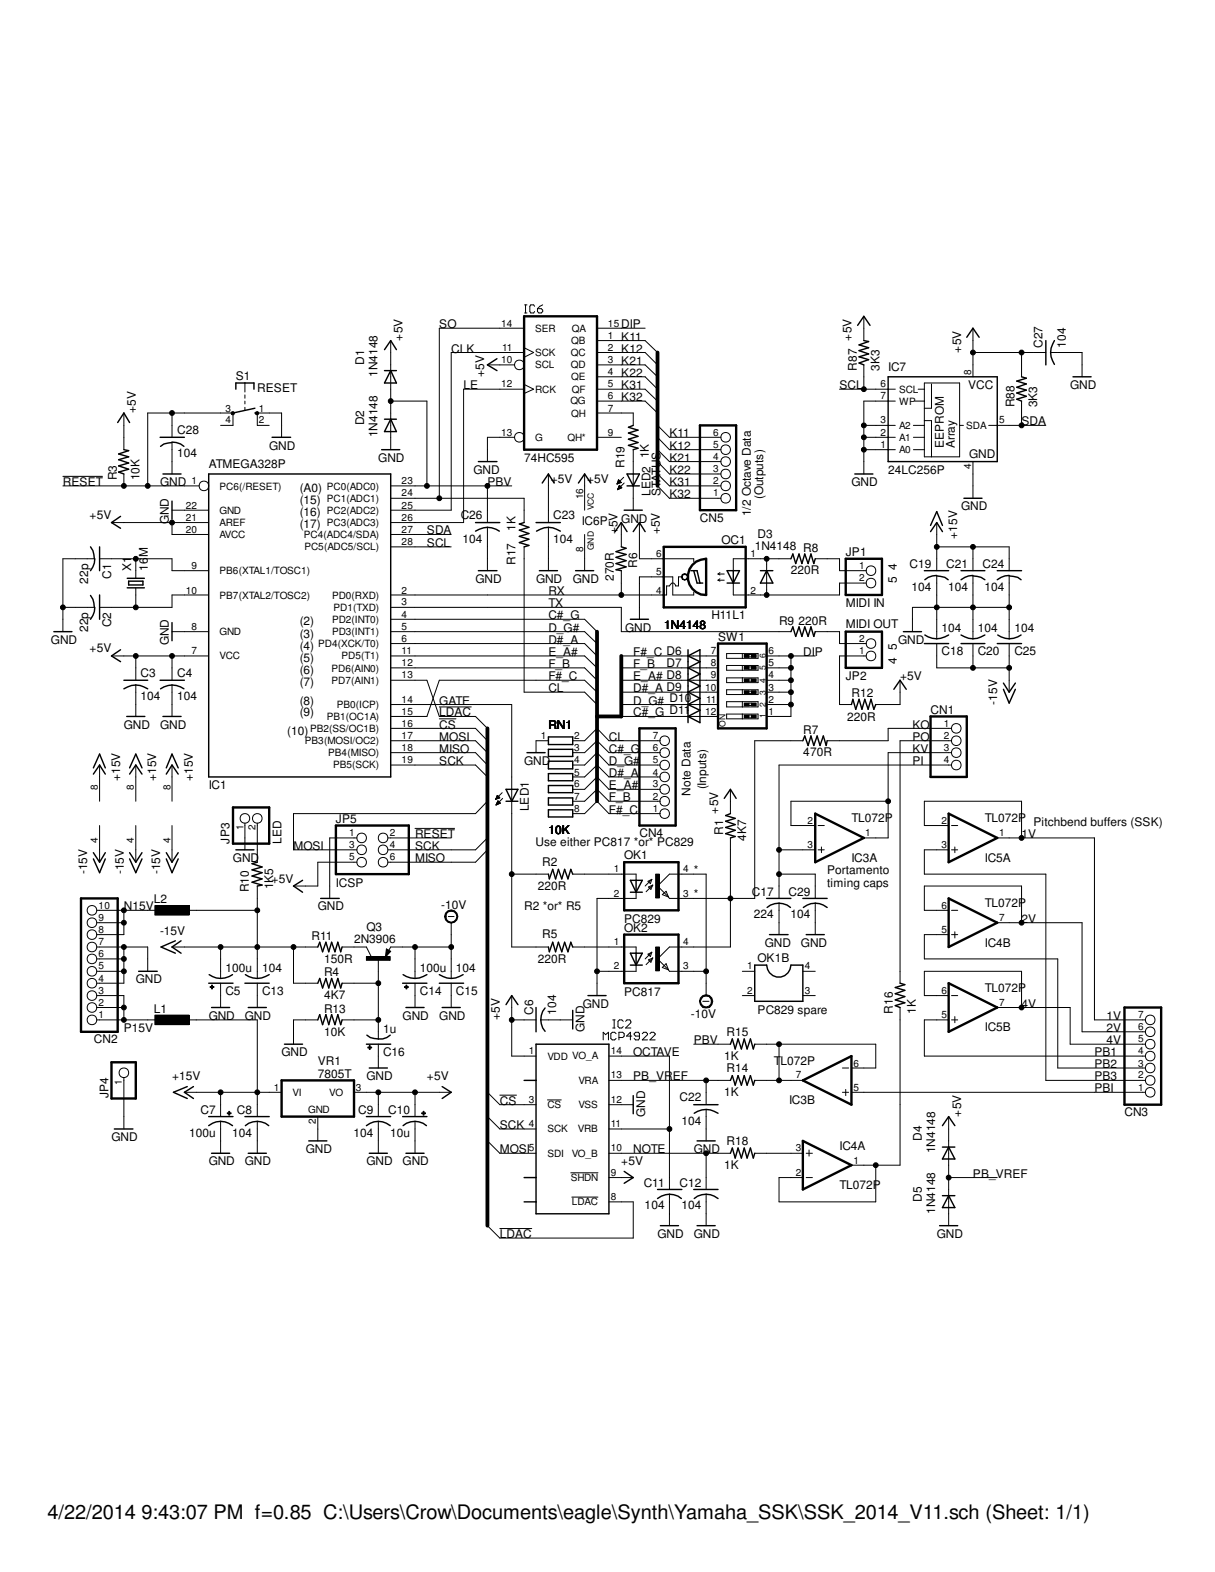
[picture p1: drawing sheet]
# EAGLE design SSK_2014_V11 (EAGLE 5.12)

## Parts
C1  22p  C-USC0805K  [C0805K]
C2  22p  C-USC0805K  [C0805K]
C3  104  C-USC0805K  [C0805K]
C4  104  C-USC0805K  [C0805K]
C5  100u  CPOL-USE2.5-7  [E2,5-7]
C6  104  C-USC0805K  [C0805K]
C7  100u  CPOL-USE2.5-7  [E2,5-7]
C8  104  C-USC0805K  [C0805K]
C9  104  C-USC0805K  [C0805K]
C10  10u  CPOL-USE2.5-7  [E2,5-7]
C11  104  C-USC0805K  [C0805K]
C12  104  C-USC0805K  [C0805K]
C13  104  C-USC0805K  [C0805K]
C14  100u  CPOL-USE2.5-7  [E2,5-7]
C15  104  C-USC0805K  [C0805K]
C16  1u  CPOL-USE2.5-7  [E2,5-7]
C17  224  C-US050-030X075  [C050-030X075]
C18  104  C-USC0805K  [C0805K]
C19  104  C-USC0805K  [C0805K]
C20  104  C-USC0805K  [C0805K]
C21  104  C-USC0805K  [C0805K]
C22  104  C-USC0805K  [C0805K]
C23  104  C-USC0805K  [C0805K]
C24  104  C-USC0805K  [C0805K]
C25  104  C-USC0805K  [C0805K]
C26  104  C-USC0805K  [C0805K]
C27  104  C-USC0805K  [C0805K]
C28  104  C-USC0805K  [C0805K]
C29  104  C-US050-030X075  [C050-030X075]
CN1  PINHD-1X4  [1X04]
CN2  PINHD-1X10  [1X10]
CN3  PINHD-1X7  [1X07]
CN4  Note Data  PINHD-1X7  [1X07]
CN5  1/2 Octave Data  PINHD-1X6  [1X06]
D1  1N4148  DIODE-D-5  [D-5]
D2  1N4148  DIODE-D-5  [D-5]
D3  1N4148  1N4148DO35-7  [DO35-7]
D4  1N4148  DIODE-D-5  [D-5]
D5  1N4148  DIODE-D-5  [D-5]
D6  1N4148  DIODE-D-5  [D-5]
D7  1N4148  DIODE-D-5  [D-5]
D8  1N4148  DIODE-D-5  [D-5]
D9  1N4148  DIODE-D-5  [D-5]
D10  1N4148  DIODE-D-5  [D-5]
D11  1N4148  DIODE-D-5  [D-5]
IC1  ATMEGA328P  MEGA8-PN  [DIL28-3N]
IC2  MCP4922  MCP4922N  [DIL14N]
IC3  TL072P  [DIL08]
IC4  TL072P  [DIL08]
IC5  TL072P  [DIL08]
IC6  74HC595  [DIL16N]
IC7  24LC256P  [DIL8]
JP1  MIDI IN  PINHD-1X2  [1X02]
JP2  MIDI OUT  PINHD-1X2  [1X02]
JP3  LED  PINHD-1X2  [1X02]
JP4  PINHD-1X1  [1X01]
JP5  ICSP  PINHD-2X3  [2X03]
L1  L-EU0207/10  [0207/10]
L2  L-EU0207/10  [0207/10]
LED1  LED3MM  [LED3MM]
LED2  STATUS  LED3MM  [LED3MM]
OC1  H11L1  H11L1-M  [DIL06]
OK1  PC829  PC817  [DIL04]
OK1B  PC829 spare  DIL4  [DIL04]
OK2  PC817  [DIL04]
Q3  2N3906  [TO92]
R1  4K7  R-US_0207/10  [0207/10]
R2  220R  R-US_0207/10  [0207/10]
R3  10K  R-US_0207/10  [0207/10]
R4  4K7  R-US_0207/10  [0207/10]
R5  220R  R-US_0207/10  [0207/10]
R6  270R  R-US_0207/10  [0207/10]
R7  470R  R-US_0207/10  [0207/10]
R8  220R  R-US_0207/10  [0207/10]
R9  220R  R-US_0207/10  [0207/10]
R10  1K5  R-US_0207/10  [0207/10]
R11  150R  R-US_0207/10  [0207/10]
R12  220R  R-US_0207/10  [0207/10]
R13  10K  R-US_0207/10  [0207/10]
R14  1K  R-US_0207/10  [0207/10]
R15  1K  R-US_0207/10  [0207/10]
R16  1K  R-US_0207/10  [0207/10]
R17  1K  R-US_0207/10  [0207/10]
R18  1K  R-US_0207/10  [0207/10]
R19  1K  R-US_0207/10  [0207/10]
R87  3K3  R-US_0207/10  [0207/10]
R88  3K3  R-US_0207/10  [0207/10]
RN1  10K  GE07RP  [SIL8]
S1  RESET  RACON12  [RACON12]
SW1  SW_DIP-6  [EDG-06]
VR1  7805T  [TO220H]
X1  16M  CRYSTALHC49S  [HC49/S]

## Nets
1V: CN3.7 IC5.1(A:OUT) IC5.2(A:-IN)
2V: CN3.6 IC4.6(B:-IN) IC4.7(B:OUT)
4V: CN3.5 IC5.6(B:-IN) IC5.7(B:OUT)
!CS!: IC1.16(PB2(SS/OC1B)) IC2.3(!CS)
!LDAC!: IC1.13(PD7(AIN1)) IC2.8(!LDAC)
!RESET: C28.1 IC1.1(PC6(/RESET)) JP5.2 R3.1 S1.3(P)
+5V: C3.1 C4.1 C6.1 C9.1 C10.+ C23.1 C27.1 D1.C D4.C IC1.7(VCC) IC1.20(AVCC) IC1.21(AREF) IC2.1(VDD) IC2.9(!SHDN!) IC6.10(SCL) IC6.16(VCC) IC7.8(VCC) JP5.5 OC1.6(VCC) R1.1 R3.2 R6.1 R12.1 R87.2 R88.2 VR1.3(VO)
+15V: C7.+ C8.1 C19.1 C21.1 C24.1 IC3.8(P:V+) IC4.8(P:V+) IC5.8(P:V+) L1.1 VR1.1(VI)
-10V: C14.- C15.2 OK1.4(COL) OK2.3(EMIT) Q3.3(E)
-15V: C5.- C13.2 C18.1 C20.1 C25.1 IC3.4(P:V-) IC4.4(P:V-) IC5.4(P:V-) L2.1 R4.1 R10.2 R11.1
C#_G: CN4.6 D11.C IC1.4(PD2(INT0)) RN1.3
CL: CN4.7 R17.2 RN1.2
CLK: IC1.25(PC2(ADC2)) IC6.11(SCK)
D#_A: CN4.4 D9.C IC1.6(PD4(XCK/T0)) RN1.5
D_G#: CN4.5 D10.C IC1.5(PD3(INT1)) RN1.4
DBG: IC6.7(QH) R19.1
DIP: IC6.15(QA) SW1.1 SW1.2 SW1.3 SW1.4 SW1.5 SW1.6
E_A#: CN4.3 D8.C IC1.11(PD5(T1)) RN1.6
F#_C: CN4.1 D6.C IC1.15(PB1(OC1A)) RN1.8
F_B: CN4.2 D7.C IC1.12(PD6(AIN0)) RN1.7
GATE: IC1.14(PB0(ICP)) LED1.A
GND: C1.2 C2.2 C3.2 C4.2 C5.+ C6.2 C7.- C8.2 C9.2 C10.- C11.2 C12.2 C13.1 C14.+ C15.1 C16.+ C17.2 C18.2 C19.2 C20.2 C21.2 C22.2 C23.2 C24.2 C25.2 C26.2 C27.2 C28.2 C29.2 CN2.4 CN2.5 CN2.6 CN2.7 D2.A D5.A IC1.8(GND) IC1.22(GND) IC2.12(VSS) IC6.8(GND) IC6.13(G) IC7.1(A0) IC7.2(A1) IC7.3(A2) IC7.4(GND) IC7.7(WP) JP3.1 JP4.1 JP5.1 LED2.K(C) OC1.5(GND) OK1.2(C) OK2.2(C) R13.1 RN1.1 S1.1(S) VR1.2(GND)
K11: CN5.6 IC6.1(QB)
K12: CN5.5 IC6.2(QC)
K21: CN5.4 IC6.3(QD)
K22: CN5.3 IC6.4(QE)
K31: CN5.2 IC6.5(QF)
K32: CN5.1 IC6.6(QG)
KO: CN1.1 R7.2
KV: CN1.3 IC3.1(A:OUT) IC3.2(A:-IN)
LE: IC1.26(PC3(ADC3)) IC6.12(RCK)
MISO: IC1.18(PB4(MISO)) JP5.6
MOSI: IC1.17(PB3(MOSI/OC2)) IC2.5(SDI) JP5.3
N15V: CN2.8 CN2.9 CN2.10 L2.2
N$1: D6.A SW1.7
N$2: IC4.3(A:+IN) R18.2
N$3: IC3.6(B:-IN) IC3.7(B:OUT) R14.2 R15.2
N$4: D7.A SW1.8
N$5: OK1.1(A) R2.1
N$6: D8.A SW1.9
N$7: LED1.K(C) R2.2 R5.2
N$8: LED2.A R19.2
N$9: D3.C OC1.1(A) R8.1
N$10: OK2.1(A) R5.1
N$11: C16.- Q3.2(B) R4.2 R13.2
N$12: OK1.3(EMIT) OK2.4(COL) R1.2 R7.1
N$13: Q3.1(C) R11.2
N$15: JP3.2 R10.1
N$17: D9.A SW1.10
N$18: D10.A SW1.11
N$19: D3.A JP1.2 OC1.2(C)
N$20: JP1.1 R8.2
N$21: IC4.1(A:OUT) IC4.2(A:-IN) R16.1
N$22: D11.A SW1.12
N$23: JP2.1 R12.2
N$24: JP2.2 R9.2
N$62: C1.1 IC1.9(PB6(XTAL1/TOSC1)) X1.2
N$63: C2.1 IC1.10(PB7(XTAL2/TOSC2)) X1.1
NOTE: C12.1 IC2.10(VO_B) R18.1
OCTAVE: C11.1 IC2.11(VRB) IC2.14(VO_A)
P15V: CN2.1 CN2.2 CN2.3 L1.2
PB1: CN3.4 IC5.5(B:+IN)
PB2: CN3.3 IC4.5(B:+IN)
PB3: CN3.2 IC5.3(A:+IN)
PB_VREF: C22.1 D4.A D5.C IC2.13(VRA) R14.1
PBI: CN3.1 IC3.5(B:+IN)
PBV: C26.1 D1.A D2.C IC1.23(PC0(ADC0)) R15.1
PI: C17.1 C29.1 CN1.4 IC3.3(A:+IN)
PO: CN1.2 R16.2
RX: IC1.2(PD0(RXD)) OC1.4(VO) R6.2
SCK: IC1.19(PB5(SCK)) IC2.4(SCK) JP5.4
SCL: IC1.28(PC5(ADC5/SCL)) IC7.6(SCL) R87.1
SDA: IC1.27(PC4(ADC4/SDA)) IC7.5(SDA) R88.1
SO: IC1.24(PC1(ADC1)) IC6.14(SER) R17.1
TX: IC1.3(PD1(TXD)) R9.1
Unconnected: IC6.9(QH*) OK1B.1 OK1B.2 OK1B.3 OK1B.4 S1.2(S) S1.4(P)

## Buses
!CS!,!LDAC!,MOSI,MISO,SCK
F#_C,F_B,E_A#,D#_A,D_G#,C#_G,CL
K11,K12,K21,K22,K31,K32

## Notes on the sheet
- (Outputs)
- (A0)
- (15)
- (16)
- (17)
- 5  4
- (2)
- (3)
- 4  5
- (4)
- (5)
- (6)
- (7)
- (8)
- (9)
- (10)
- (Inputs)
- Pitchbend buffers (SSK)
- Use either PC817 *or* PC829
- * | Portamento
- timing caps
- *
- R2 *or* R5
